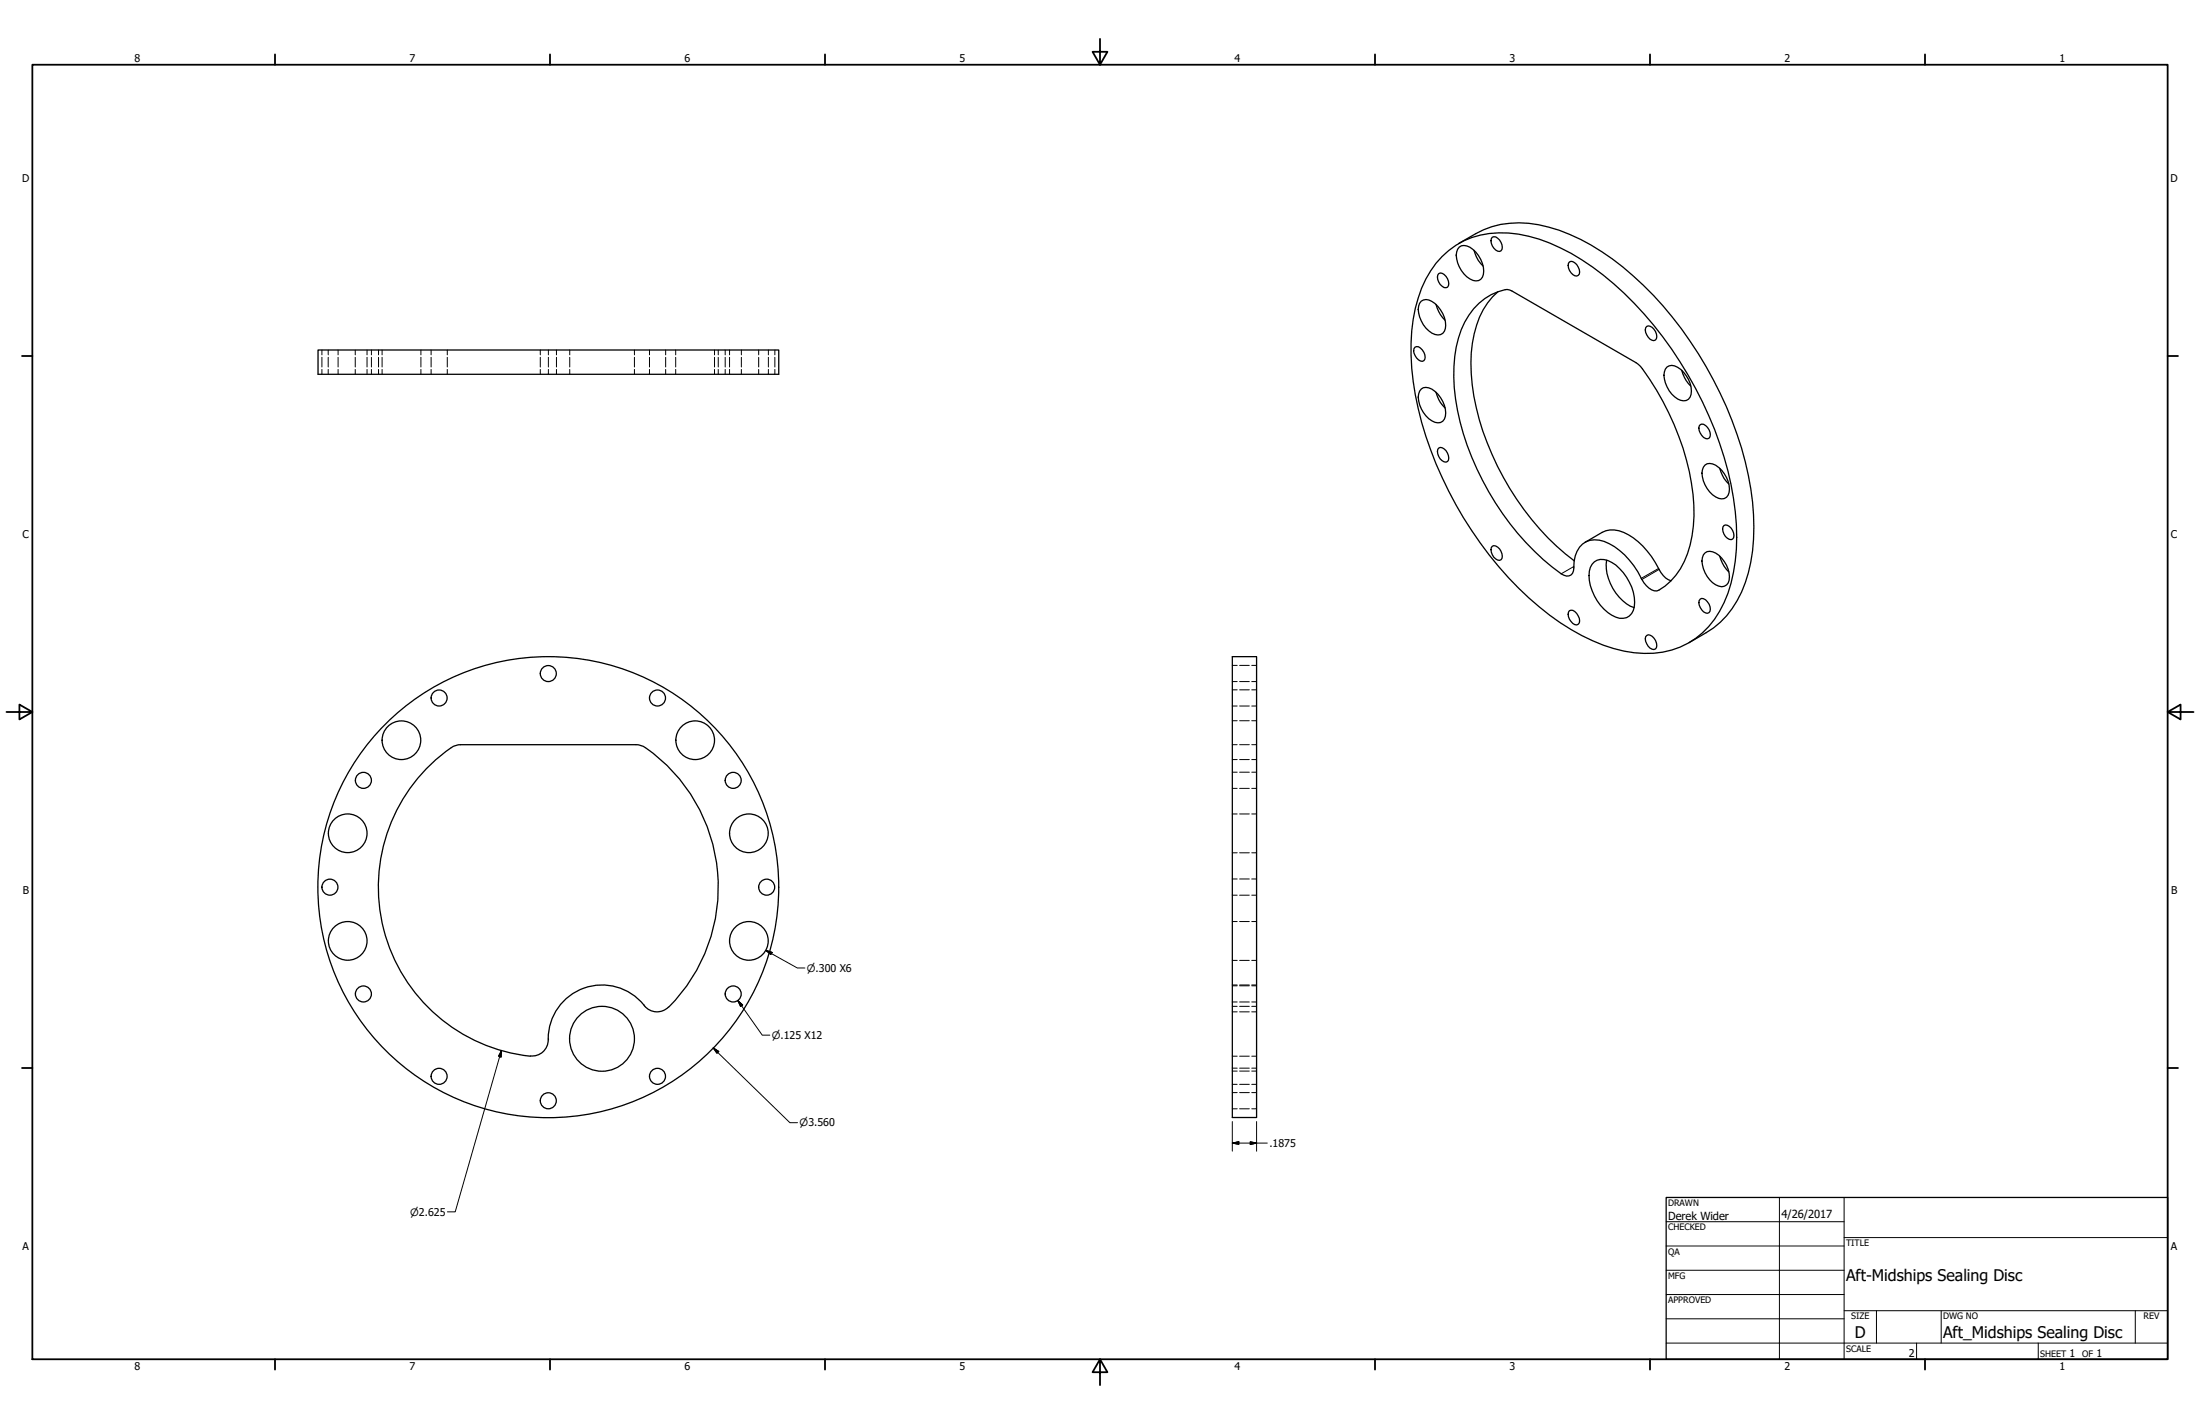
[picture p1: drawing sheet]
<svg xmlns="http://www.w3.org/2000/svg" width="864mm" height="559mm" viewBox="0 0 864 559" stroke-linecap="round" stroke-linejoin="round" font-family="sans-serif">
<!-- layer: Visible (ANSI) -->
<g fill="none" stroke="#000" stroke-width=".51">
<path d="M572.6 95.6a41.7 41.7 0 0 1 20-8 55.6 55.6 0 0 1 31.9 8.5 129.8 129.8 0 0 1 45.2 47.8 129.5 129.5 0 0 1 18.8 63 54.8 54.8 0 0 1-8.6 32 31.6 31.6 0 0 1-10.2 9.4l-6.7 3.9M572.8 97a4 4 0 0 1 5.4 .9 10.3 10.3 0 0 1 3.7 10.9 3.1 3.1 0 0 1-4.9 .7 11.3 11.3 0 0 1-5.2-10.6zM578.6 98.2a12.8 12.8 0 0 0 3.6 6.2M585.8 93.1a2.21 2.21 0 0 1 2.8 1.1 3.7 3.7 0 0 1 .6 4.2 2.21 2.21 0 0 1-2.8-1.1 3.7 3.7 0 0 1-.6-4.2zM557.9 118.2a3.5 3.5 0 0 1 4.2 .1 11.2 11.2 0 0 1 5.3 10.6 3.2 3.2 0 0 1-5.3 1.8 11.5 11.5 0 0 1-5.2-10.6zM563.7 119.4a13.3 13.3 0 0 0 3.5 6.3M564.8 107.4a2.21 2.21 0 0 1 2.8 1.1 3.7 3.7 0 0 1 .6 4.2 2.21 2.21 0 0 1-2.9-1.1 3.7 3.7 0 0 1-.5-4.2zM566.1 100.6a32 32 0 0 1 26-9.2 66.4 66.4 0 0 1 33.1 13.4 145.2 145.2 0 0 1 49.8 69.1 107.2 107.2 0 0 1 6.2 46.3 44.1 44.1 0 0 1-12.9 28.1 32.8 32.8 0 0 1-26.8 7.9 73.7 73.7 0 0 1-37.3-18.1 147.3 147.3 0 0 1-49.5-88.5 69.6 69.6 0 0 1 5-40.1l4-6.2zM588 114.5a30.9 30.9 0 0 0-10 20.2 81.5 81.5 0 0 0 7.7 43.5 106 106 0 0 0 32.3 41.9M616.1 102.8a2.56 2.56 0 0 1 3.4 2 2.29 2.29 0 0 1-.6 3.5 3.9 3.9 0 0 1-2.8-5.5zM124.8 137.4h180.9v9.5h-180.9zM555.5 136.2a2.12 2.12 0 0 1 2.8 1.1 3.6 3.6 0 0 1 .6 4.2 2.21 2.21 0 0 1-2.8-1 3.4 3.4 0 0 1-.6-4.3z"/>
<path d="M646.4 128.1a3.3 3.3 0 0 1 3.8 3 1.76 1.76 0 0 1-1 2.6 4.3 4.3 0 0 1-3.2-5zM557.9 152.7a4 4 0 0 1 5.4 .9 10.3 10.3 0 0 1 3.7 10.9 3.1 3.1 0 0 1-4.9 .7 11.3 11.3 0 0 1-5.2-10.6zM563.7 153.9a12.8 12.8 0 0 0 3.5 6.2M654.4 144a3.5 3.5 0 0 1 4.2 .1 11.2 11.2 0 0 1 5.2 10.6 3.2 3.2 0 0 1-5.2 1.9 11.5 11.5 0 0 1-5.2-10.7zM660.1 145.3a13.3 13.3 0 0 0 3.6 6.2M564.8 175.8a2.56 2.56 0 0 1 3.4 2 2.4 2.4 0 0 1-.6 3.6 3.9 3.9 0 0 1-2.8-5.6zM667.4 166.6a3.3 3.3 0 0 1 3.9 3 1.8 1.8 0 0 1-1.1 2.6 4.3 4.3 0 0 1-3.2-5zM669.3 182.5a4 4 0 0 1 5.4 1 10.3 10.3 0 0 1 3.7 10.8 3.1 3.1 0 0 1-4.9 .7 11.3 11.3 0 0 1-5.2-10.6zM675.1 183.8a13.6 13.6 0 0 0 3.5 6.1M585.8 214.4a2.56 2.56 0 0 1 3.4 1.9 2.4 2.4 0 0 1-.6 3.6 3.9 3.9 0 0 1-2.8-5.5zM628.9 208.9a10.4 10.4 0 0 1 10.4 1 32.7 32.7 0 0 1 12 13.6M630.7 219.8a18.5 18.5 0 0 0 10.8 18.6"/>
<path d="M669.3 217a5 5 0 0 1 6.5 2 10.1 10.1 0 0 1 2.6 9.8 3.3 3.3 0 0 1-4.9 .7 11.3 11.3 0 0 1-5.2-10.7zM675.1 218.2a13.6 13.6 0 0 0 3.5 6.2M676.7 206.2a2.56 2.56 0 0 1 3.4 2 2.4 2.4 0 0 1-.5 3.6 3.9 3.9 0 0 1-2.9-5.6zM612.8 225.2a107.2 107.2 0 0 1-41.9-73 49.5 49.5 0 0 1 4.1-25.8 22.7 22.7 0 0 1 16.7-12.8l1.8 .6 48.7 28.1a16.2 16.2 0 0 1 5.4 6.5 98.4 98.4 0 0 1 17.4 53.6 40.3 40.3 0 0 1-7.1 23.3l-4.3 4.3-2.4 1.6M616.1 239.6a2.21 2.21 0 0 1 2.8 1.1 3.4 3.4 0 0 1 .6 4.3 2.12 2.12 0 0 1-2.8-1.1 3.6 3.6 0 0 1-.6-4.3zM617.8 222.9a11.2 11.2 0 0 1 4.8-10.3 11.3 11.3 0 0 1 11.1 1.9 32.7 32.7 0 0 1 10.8 12.9M625.9 220.5a5.7 5.7 0 0 1 6.8 .2 19.3 19.3 0 0 1 8.8 17.3 5 5 0 0 1-7.2 4.2 18.7 18.7 0 0 1-10.4-18l.4-1.5zM667.4 235.1a2.15 2.15 0 0 1 2.8 1.1 3.6 3.6 0 0 1 .7 4.2 2.21 2.21 0 0 1-2.9-1.1 3.4 3.4 0 0 1-.6-4.2zM483.7 257.7h9.6v180.8h-9.6zM646.4 249.4a2.2 2.2 0 0 1 2.8 1 3.6 3.6 0 0 1 .7 4.2 2.56 2.56 0 0 1-3.5-1.9 2.6 2.6 0 0 1 0-3.3zM180.8 292.2h68.9l1.9 .3a58 58 0 0 1 18.7 18.1 66.7 66.7 0 0 1-7.9 84.7M180.8 292.2l-1.9 .3a58.3 58.3 0 0 0-20.3 20.4 66.7 66.7 0 0 0 49.6 101.6"/>
<path d="M305.7 348.1a90.5 90.5 0 0 0-133.9-79.2 90.5 90.5 0 0 0-5.3 155.5 90.5 90.5 0 0 0 139-70.1l.2-6.1M262.4 395.2a6.3 6.3 0 0 1-9.7-.9 21.1 21.1 0 0 0-23.4-6.6 21.1 21.1 0 0 0-14.1 19.9M215.2 408.1a6.3 6.3 0 0 1-7 6.3M215.3 407.6v.5"/>
<circle cx="172.4" cy="273.9" r="3.1"/>
<circle cx="215.2" cy="264.3" r="3.1"/>
<circle cx="258.1" cy="273.9" r="3.1"/>
<circle cx="157.6" cy="290.5" r="7.6"/>
<circle cx="272.9" cy="290.5" r="7.6"/>
<circle cx="142.7" cy="306.2" r="3.1"/>
<circle cx="287.8" cy="306.2" r="3.1"/>
<circle cx="136.5" cy="327" r="7.6"/>
<circle cx="294" cy="327" r="7.6"/>
<circle cx="129.5" cy="348.1" r="3.1"/>
<circle cx="301" cy="348.1" r="3.1"/>
<circle cx="136.5" cy="369.2" r="7.6"/>
<circle cx="294" cy="369.2" r="7.6"/>
<circle cx="142.7" cy="390" r="3.1"/>
<circle cx="287.8" cy="390" r="3.1"/>
<circle cx="236.3" cy="407.6" r="12.7"/>
<circle cx="172.4" cy="422.4" r="3.1"/>
<circle cx="215.2" cy="432" r="3.1"/>
<circle cx="258.1" cy="422.4" r="3.1"/>
</g>
<!-- layer: Hidden (ANSI) -->
<g fill="none" stroke="#000" stroke-width=".39">
<path d="M126.4 137.4v1.9M128.8 137.4v1.9M132.7 137.4v1.9M139.4 137.4v1.9M144.1 137.4v1.9M145.8 137.4v1.9M148.6 137.4v1.9M150 137.4v1.9M165.2 137.4v1.9M169.2 137.4v1.9M175.6 137.4v1.9M212.1 137.4v1.9"/>
<path d="M215.3 137.4v1.9M218.4 137.4v1.9M223.6 137.4v1.9M249 137.4v1.9M255 137.4v1.9M261.3 137.4v1.9M265.2 137.4v1.9M280.5 137.4v1.9M281.9 137.4v1.9M284.7 137.4v1.9M286.4 137.4v1.9M291 137.4v1.9"/>
<path d="M297.8 137.4v1.9M301.6 137.4v1.9M304.2 137.4v1.9M126.4 140.2v3.8M126.4 145v1.9M128.8 140.2v3.8M128.8 145v1.9M132.7 140.2v3.8M132.7 145v1.9M139.4 140.2v3.8M139.4 145v1.9M144.1 140.2v3.8"/>
<path d="M144.1 145v1.9M145.8 140.2v3.8M145.8 145v1.9M148.6 140.2v3.8M148.6 145v1.9M150 140.2v3.8M150 145v1.9M165.2 140.2v3.8M165.2 145v1.9M169.2 140.2v3.8M169.2 145v1.9M175.6 140.2v3.8"/>
<path d="M175.6 145v1.9M212.1 140.2v3.8M212.1 145v1.9M215.3 140.2v3.8M215.3 145v1.9M218.4 140.2v3.8M218.4 145v1.9M223.6 140.2v3.8M223.6 145v1.9M249 140.2v3.8M249 145v1.9M255 140.2v3.8"/>
<path d="M255 145v1.9M261.3 140.2v3.8M261.3 145v1.9M265.2 140.2v3.8M265.2 145v1.9M280.5 140.2v3.8M280.5 145v1.9M281.9 140.2v3.8M281.9 145v1.9M284.7 140.2v3.8M284.7 145v1.9M286.4 140.2v3.8"/>
<path d="M286.4 145v1.9M291 140.2v3.8M291 145v1.9M297.8 140.2v3.8M297.8 145v1.9M301.6 140.2v3.8M301.6 145v1.9M304.2 140.2v3.8M304.2 145v1.9M483.7 261.1h1.9M483.7 267.5h1.9M483.7 270.7h1.9"/>
<path d="M483.7 277.1h1.9M486.6 261.1h3.8M486.6 267.5h3.8M486.6 270.7h3.8M486.6 277.1h3.8M491.4 261.1h1.9M491.4 267.5h1.9M491.4 270.7h1.9M491.4 277.1h1.9M483.7 292.2h1.9M483.7 282.8h1.9M483.7 298.1h1.9"/>
<path d="M486.6 292.2h3.8M486.6 282.8h3.8M486.6 298.1h3.8M491.4 292.2h1.9M491.4 282.8h1.9M491.4 298.1h1.9M483.7 319.4h1.9M483.7 303h1.9M483.7 309.4h1.9M486.6 319.4h3.8M486.6 303h3.8M486.6 309.4h3.8"/>
<path d="M491.4 319.4h1.9M491.4 303h1.9M491.4 309.4h1.9M483.7 334.6h1.9M486.6 334.6h3.8M491.4 334.6h1.9M483.7 344.9h1.9M483.7 351.3h1.9M486.6 344.9h3.8M486.6 351.3h3.8M491.4 344.9h1.9M491.4 351.3h1.9"/>
<path d="M483.7 361.6h1.9M483.7 376.9h1.9M486.6 361.6h3.8M486.6 376.9h3.8M491.4 361.6h1.9M491.4 376.9h1.9M483.7 397.1h1.9M483.7 386.5h1.9M483.7 386.8h1.9M483.7 393.2h1.9M483.7 394.9h1.9M486.6 397.1h3.8"/>
<path d="M486.6 386.5h3.8M486.6 386.8h3.8M486.6 393.2h3.8M486.6 394.9h3.8M491.4 397.1h1.9M491.4 386.5h1.9M491.4 386.8h1.9M491.4 393.2h1.9M491.4 394.9h1.9M483.7 414.5h1.9M483.7 419.2h1.9M486.6 414.5h3.8"/>
<path d="M486.6 419.2h3.8M491.4 414.5h1.9M491.4 419.2h1.9M483.7 428.8h1.9M483.7 435.1h1.9M483.7 425.5h1.9M483.7 420.3h1.9M486.6 428.8h3.8M486.6 435.1h3.8M486.6 425.5h3.8M486.6 420.3h3.8M491.4 428.8h1.9"/>
<path d="M491.4 435.1h1.9M491.4 425.5h1.9M491.4 420.3h1.9"/>
</g>
<!-- layer: Visible Narrow (ANSI) -->
<path d="M617.8 222.3l-5 2.9M651.1 223.1l-6.8 3.8M651.3 223.5l-6.8 3.9" fill="none" stroke="#000" stroke-width=".39"/>
<path d="M628.9 208.9l-6.7 4M617.8 222.9a2.64 2.64 0 0 1-1 2.7 2.64 2.64 0 0 1-2.9 .1l-1.1-.5M644.5 227.4a7.2 7.2 0 0 0 5.9 4.5l.8-.3M651.3 223.5a8.7 8.7 0 0 0 4.7 4.4" fill="none" stroke="#000" stroke-width=".51"/>
<!-- layer: Border (ANSI) -->
<g fill="none" stroke="#000" stroke-width=".7">
<path d="M431.8 15.2v10.2l-2.9-5.1h5.8l-2.9 5.1M12.7 25.4h838.2v508h-838.2zM107.9 21.3v4.1M215.9 21.3v4.1M323.8 21.3v4.1M539.8 21.3v4.1M647.7 21.3v4.1M755.6 21.3v4.1M8.6 139.7h4.1M850.9 139.7h4.1M2.5 279.4h10.2l-5.1-2.9v5.8l5.1-2.9M850.9 279.4l5.1 2.9v-5.8l-5.1 2.9h10.2"/>
<path d="M8.6 419.1h4.1M850.9 419.1h4.1M107.9 533.4v4.1M215.9 533.4v4.1M323.8 533.4v4.1M431.8 533.4l2.9 5.1h-5.8l2.9-5.1v10.2M539.8 533.4v4.1M647.7 533.4v4.1M755.6 533.4v4.1"/>
</g>
<!-- layer: Title (ANSI) -->
<g fill="none" stroke="#000" stroke-width=".39">
<path d="M654 479.4h69.9M698.5 469.9v63.5M723.9 469.9v63.5M654 488.9h69.9M654 498.5h69.9M723.9 485.6h127M654 508h69.9M654 517.5h69.9M723.9 514.3h127M736.6 514.3v12.7M762 514.3v12.7M838.2 514.3v12.7"/>
<path d="M654 527h196.9M752.3 527v6.4M800.1 527v6.4"/>
</g>
<path d="M654 469.9h196.9v63.5h-196.9z" fill="none" stroke="#000" stroke-width=".51"/>
<!-- layer: Dimension (ANSI) -->
<g fill="none" stroke="#000" stroke-width=".39">
<path d="M300.6 372.9l2.5 .9-.5 .8zM300.6 372.9l12.4 7h3M289.6 392.6l1.9 1.8-.8 .6zM289.6 392.6l9.6 13.6h3M196.8 412.2l-.1 2.6-1-.3zM196.8 412.2l-18.1 63.4h-3.1M280 411.2l2.1 1.4-.7 .7zM280 411.2l30.1 29.4h3M483.7 448.6l2.6-.5v1zM483.7 448.6h13.8M483.7 440.1v11.6M490.8 448.1l2.5 .5-2.5 .5z"/>
<path d="M493.3 440.1v11.6"/>
</g>
<path d="M300.6 372.9l2.5 .9zM300.6 372.9l2.5 .9-.5 .8zM289.6 392.6l1.9 1.8zM289.6 392.6l1.9 1.8-.8 .6zM196.8 412.2l-.1 2.6zM196.8 412.2l-.1 2.6-1-.3zM280 411.2l2.1 1.4zM280 411.2l2.1 1.4-.7 .7zM483.7 448.6l2.6-.5zM483.7 448.6l2.6-.5v1zM490.8 449.1l2.5-.5zM490.8 448.1l2.5 .5-2.5 .5z" fill="#000" stroke="#000" stroke-width=".39"/>
<g font-size="6.3">
<text x="724.7" y="502.9">Aft-Midships Sealing Disc</text>
<text x="728.1" y="524.9">D</text>
<text x="762.8" y="525">Aft_Midships Sealing Disc</text>
</g>
<g font-size="4.4">
<text x="654.8" y="478.6">Derek Wider</text>
<text x="699.3" y="478">4/26/2017</text>
</g>
<g font-size="4.2">
<text x="52.8" y="24.4">8</text>
<text x="160.8" y="24.4">7</text>
<text x="268.7" y="24.4">6</text>
<text x="376.7" y="24.4">5</text>
<text x="484.6" y="24.4">4</text>
<text x="592.6" y="24.4">3</text>
<text x="700.5" y="24.4">2</text>
<text x="808.5" y="24.4">1</text>
<text x="8.8" y="71.4">D</text>
<text x="852" y="71.4">D</text>
<text x="8.9" y="211.1">C</text>
<text x="852.2" y="211.1">C</text>
<text x="9" y="350.8">B</text>
<text x="852.2" y="350.8">B</text>
<text x="498.3" y="450.1">.1875</text>
<text x="8.9" y="490.5">A</text>
<text x="852.2" y="490.5">A</text>
<text x="749.3" y="532.6">2</text>
<text x="812.4" y="532.6">1</text>
<text x="823" y="532.6">1</text>
<text x="52.8" y="537.5">8</text>
<text x="160.8" y="537.5">7</text>
<text x="268.7" y="537.5">6</text>
<text x="376.7" y="537.5">5</text>
<text x="484.6" y="537.5">4</text>
<text x="592.6" y="537.5">3</text>
<text x="700.5" y="537.5">2</text>
<text x="808.5" y="537.5">1</text>
</g>
<g font-size="4">
<text x="316.7" y="381.3">⌀.300 X6</text>
<text x="303" y="407.7">⌀.125 X12</text>
<text x="313.9" y="442">⌀3.560</text>
<text x="161" y="477">⌀2.625</text>
</g>
<g font-size="3.5">
<text x="654.8" y="473.2">DRAWN</text>
<text x="654.8" y="482.8">CHECKED</text>
<text x="724.7" y="488.9">TITLE</text>
<text x="654.8" y="492.3">QA</text>
<text x="654.8" y="501.8">MFG</text>
<text x="654.8" y="511.4">APPROVED</text>
<text x="726.7" y="517.7">SIZE</text>
<text x="762.8" y="517.7">DWG NO</text>
<text x="841.4" y="517.7">REV</text>
<text x="724.7" y="530.4">SCALE</text>
<text x="800.9" y="532.6">SHEET</text>
<text x="817.4" y="532.6">OF</text>
</g>
</svg>
